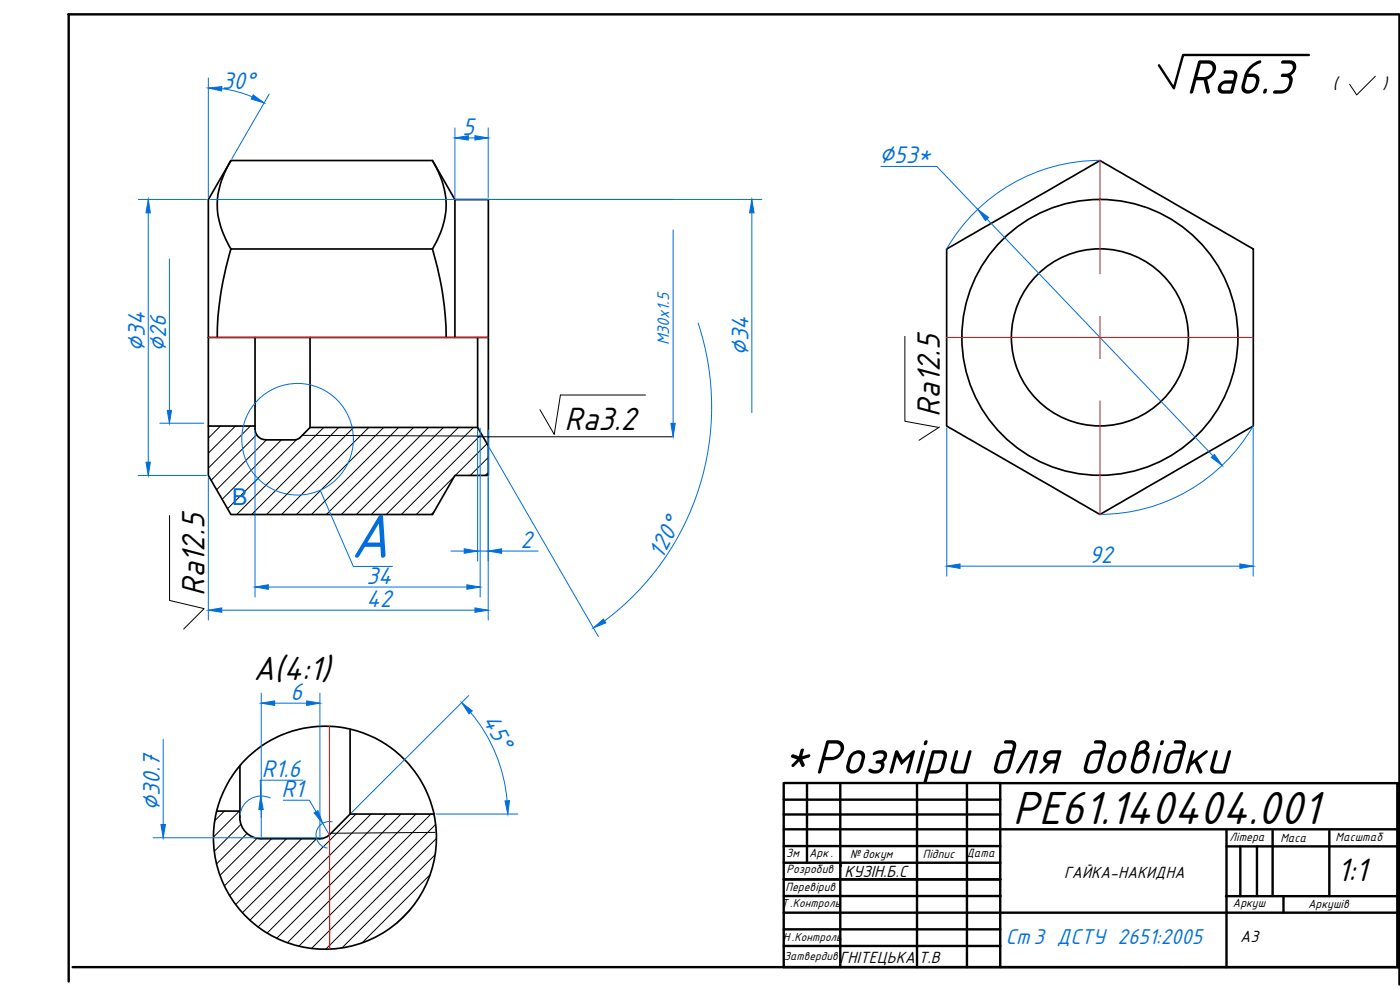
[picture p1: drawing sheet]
<svg xmlns="http://www.w3.org/2000/svg" width="420mm" height="297mm" viewBox="0 0 420 297" stroke-linecap="round" stroke-linejoin="round" font-family="sans-serif">
<circle cx="252.3" cy="259.9" r=".36" fill="#000"/>
<g fill="none" stroke="#006edd" stroke-width=".3">
<path d="M62.5 23.4v35.9M66.5 26.6l4.7 .9 4.5 1.6M80.8 28.3l-11.2 19.3M136.5 38.4v20.9M146.5 38.4v20.9M41.5 59.8h20.4M63.2 59.8h165.4M140.5 41.4h2M264.4 49.9h16.7l12.4 13M330.1 48.1a53.1 53.1 0 0 0-46 26.6M44.5 63.9v74.8M50.8 77.7v45.4"/>
<path d="M202 69v58M225.6 63.9v59.9M296.2 65.7l67.8 71.1M209.5 96.9a80.2 80.2 0 0 1-28 89.4M48 127h13.1M76.5 128.4v50.7M143.3 128.9v39.4M144.1 128.4v50.7M146.5 128.9v57.1M146.9 134.4l32.7 56.6M284.1 128.4v44.5M376.1 127.8a53.1 53.1 0 0 1-46 26.5"/>
<path d="M376.1 128.4v44.5M41.5 142.6h20.4M62.5 143.3v42.7M77.5 143.6l-1.5 1.5M96.1 147.1l9.9 22.9h11.8M80.5 176.1h59.6M135.3 165.3h4M143.3 165.3h3.2M150.5 165.3h11M288.1 169.9h84M66.5 183.1h76M78.4 208v43"/>
<path d="M82.4 211h9.6M96 208v43M140.7 208.7l-35.2 35.1M141.2 213.7a47.3 47.3 0 0 1 11 26.5M49 221.8v25.6M81.1 239.4a6.4 6.4 0 0 0-9.1 5.2M90.9 234.1h-12.8l.1 4.8M46 251.4h50.9M78.4 242.9v2.4M85 240.1h7.8l2.1 3.5M96.9 247l1.9 3.5M99.7 246.6a4 4 0 0 0-4.8 3.1 4 4 0 0 0 3.3 4.7"/>
<path d="M130.9 244.2h24.5"/>
<circle cx="89.3" cy="131.8" r="16.7"/>
</g>
<g fill="#006edd" stroke="#006edd" stroke-width=".3">
<path d="M50.2 123.1h1.3l-.7 3.9z"/>
<path d="M225.6 59.8l.7 4.1h-1.3z"/>
<path d="M76.5 176.1l4-.6v1.3z"/>
<path d="M140.1 175.5l4 .6-4 .7z"/>
<path d="M363.5 137.2l1-.9 2.3 3.4z"/>
<path d="M293.5 62.9l3.2 2.4-1 .9z"/>
<path d="M78.4 211l4-.7v1.4z"/>
<path d="M92 210.3l4 .7-4 .7z"/>
<path d="M151.6 240.3l1.3-.1-.5 4z"/>
<path d="M138.6 210.8l3.1 2.5-.9 .9z"/>
<path d="M94.3 243.9l1.1-.7 1.5 3.8z"/>
<path d="M78.2 238.9l.8 4h-1.3z"/>
<path d="M76 28.5l3.3 2.4-3.9-1.2z"/>
<path d="M62.5 26.4l4.1-.4-.1 1.3z"/>
<path d="M62.5 183.1l4-.7v1.3z"/>
<path d="M142.5 182.4l4 .7-4 .6z"/>
<path d="M139.3 164.7l4 .6-4 .7z"/>
<path d="M146.5 165.3l4-.6v1.3z"/>
<path d="M136.5 41.4l4-.7v1.3z"/>
<path d="M142.5 40.7l4 .7-4 .6z"/>
<path d="M284.1 169.9l4-.7v1.3z"/>
<path d="M372.1 169.2l4 .7-4 .6z"/>
<path d="M201.3 127h1.3l-.6 4z"/>
<path d="M178.1 188.4l3-2.7 .7 1.2z"/>
<path d="M44.5 59.8l.6 4.1h-1.3z"/>
<path d="M43.8 138.7h1.3l-.6 3.9z"/>
<path d="M48.3 247.4h1.4l-.7 4z"/>
</g>
<g fill="none" stroke="#000" stroke-width=".51">
<path d="M69.3 48.2l-6.8 11.7v41.3h84.1v-41.3h-10.1l-6.7-11.7M136.5 59.9v41.3M69.3 74.7h60.5l.5-.9a22.9 22.9 0 0 0 0-24.7l-.5-.9h-60.5l-.6 .9a23.1 23.1 0 0 0 0 24.7l.6 .9-.6 1.9a95.4 95.4 0 0 0-3.5 24.6M129.8 74.7l.5 1.9a92.2 92.2 0 0 1 3.6 24.6M284.1 74.7l46-26.5 46 26.5v53.1l-46 26.6-46-26.6zM62.5 101.3v26.5M76.5 101.3v26.5M93 101.3v27M143.3 101.3v27M146.6 101.3v32.5M62.5 127.8h14a3.4 3.4 0 0 0 3.3 4.2l9.1-.1 1.1-.5 3-3.1h50.3l3.3 5.5v8.8h-10.1l-6.7 11.8h-60.5l-6.8-11.8zM105.1 218.8v25.4"/>
<path d="M72 229.7v13.7M65 243.3a33.5 33.5 0 0 0 32.1 41.5 33.5 33.5 0 0 0 33.1-40.6M72 245.2a6.4 6.4 0 0 0 6.4 6.5h17.6M130.3 244.2a33.5 33.5 0 0 0-32.3-26.3 33.5 33.5 0 0 0-33 25.5h7v1.9M130.3 244.2h-25.2l-6.3 6.3-1.3 .9-1.5 .3"/>
<circle cx="330.1" cy="101.2" r="41.4"/>
<circle cx="330.1" cy="101.2" r="26.6"/>
</g>
<g fill="none" stroke="#000" stroke-width=".72">
<path d="M20.5 4.3h399.4M20.6 4.3v290.2M392.8 16.5h-37.8l-2.7 10-4.5-6.9M420 4.4v291M235.2 235.2v55M235.2 234.9h65M235.2 239.9h65M242.2 235.2v23.7M252.2 235.2v55M275.2 235.2v55M290.2 235.2v55M299.8 235h120.1"/>
<path d="M300.2 235.2v55M419.4 235.2v55M419.9 235.2v55M235.2 244.4h65M235.2 248.8h184.6M235.2 253.9h65M235.2 258.9h65M368 253.9h51.1M368.1 249v41.2M372.2 253.9v14.9M377.2 253.9v14.9M381.9 249.3v19.5"/>
<path d="M398.9 249.3v19.5M235.2 263.8h65M235.2 268.8h65.1M235.2 273.8h184.4M235.2 278.8h65M367.9 268.9h51.3M385.2 268.9v4.9M21.8 290.2h398.4M235.2 283.8h65"/>
</g>
<g fill="none" stroke="#000" stroke-width=".3">
<path d="M66.2 127.8l-3.7 3.7M70.7 127.8l-8.2 8.2M75.2 127.8l-12.7 12.6M77 130.5l-13.6 13.6M80 131.9l-15 15M84.5 131.9l-17.8 17.9M89 131.9l-20.7 20.7M97.2 128.3l-26.1 26M101.6 128.3l-26 26M106.1 128.3l-26 26M110.7 128.3l-26.2 26M115.1 128.3l-26.1 26"/>
<path d="M119.6 128.3l-26.1 26M124.1 128.3l-26.1 26M128.6 128.3l-26.1 26M133.1 128.3l-26.1 26M137.6 128.3l-26.1 26M142.1 128.3l-26.1 26M144.5 130.3l-24 24M146.2 133.1l-9.5 9.5M146.5 137.3l-5.4 5.3M130.3 153.5l-.8 .8M136.4 142.9l-11.4 11.4M146.5 141.8l-.9 .8"/>
<path d="M67.4 243.4l-2.9 2.8M71.8 243.4l-7.7 7.7M72.3 247.3l-8 8.1M74.2 250l-9.2 9.2M77.1 251.5l-11.1 11.1M81.5 251.7l-14.1 14.1M86 251.7l-17 17M90.5 251.7l-19.8 19.7M95 251.7l-22.2 22.1M106.8 244.2l-31.8 31.9M111.3 244.2l-33.8 33.9M115.9 244.2l-35.7 35.7"/>
<path d="M120.4 244.2l-37.3 37.3M124.8 244.2l-38.6 38.7M129.3 244.2l-39.6 39.7M130.6 256.4l-28 28M130.8 247.3l-37.3 37.3M131 251.6l-33.3 33.2M123.2 272.8l-4.2 4.2M129.1 262.4l-20.5 20.5"/>
</g>
<path d="M412.8 22.9l-5.6 5.6-2.2-3.2M193.7 118.5h-25.5l-1.9 11.8-4.2-7.4M271.6 100.9v25.5l10.1 1.9M90.7 130.6l53.6 .2M143.3 131h58.7M281.9 128.1l-6.1 4M50.9 154.7v25.5l10.4 2.4-6.2 6.2M130.6 249.8l-31 .2" fill="none" stroke="#000" stroke-width=".3"/>
<path d="M330.1 48.2v34M330.1 94.9v12.7M62.5 101.2h84M284.1 101.2h92M330.1 120.3v34M98.8 217.9l.2 66.9" fill="none" stroke="#f00" stroke-width=".3"/>
<text font-size="20.9" fill="#006edd" x="105.1" y="167.3">A</text>
<g font-size="16.1">
<text x="356" y="28.1">Ra6.3</text>
<text x="234.9" y="232.1">*Розміри для довідки</text>
</g>
<text font-size="15.5" x="304" y="247.3">РЕ61.140404.001</text>
<text font-size="11.2" x="76" y="204.2">A(4:1)</text>
<text font-size="10.9" x="401.3" y="264.3">1:1</text>
<g font-size="10.8">
<text x="282.1" y="125.1" transform="rotate(-90 282.1 125.1)">Ra12.5</text>
<text x="169.5" y="129">Ra3.2</text>
<text x="61.4" y="178.9" transform="rotate(-90 61.4 178.9)">Ra12.5</text>
</g>
<g font-size="8" fill="#006edd">
<text x="66.6" y="26.8">30°</text>
<text x="138.8" y="40.4">5</text>
<text x="263.9" y="48.9">∅53*</text>
<text x="43.5" y="105.6" transform="rotate(-90 43.5 105.6)">∅34</text>
<text x="224.6" y="106.9" transform="rotate(-90 224.6 106.9)">∅34</text>
<text x="156.2" y="164.3">2</text>
<text x="198.8" y="167.9" transform="rotate(-63 198.8 167.9)">120°</text>
<text x="326.9" y="168.9">92</text>
<text x="110" y="175.1">34</text>
<text x="110" y="182.1">42</text>
<text x="87.2" y="210">6</text>
<text x="144.8" y="216.1" transform="rotate(62 144.8 216.1)">45°</text>
<text x="78.6" y="233.1">R1.6</text>
<text x="84.5" y="239.1">R1</text>
<text x="48" y="243.2" transform="rotate(-90 48 243.2)">∅30.7</text>
</g>
<text font-size="7.8" fill="#006edd" x="49.9" y="105.7" transform="rotate(-90 49.9 105.7)">∅26</text>
<text font-size="7.2" fill="#006edd" x="301.8" y="283.1">Ст3 ДСТУ 2651:2005</text>
<text font-size="7" fill="#006edd" x="69.6" y="151.5">B</text>
<g font-size="5.6">
<text x="400" y="26.7">(</text>
<text x="414.9" y="26.7">)</text>
</g>
<text font-size="5.6" fill="#006edd" x="200.8" y="103.7" transform="rotate(-90 200.8 103.7)">M30x1.5</text>
<g font-size="5.4">
<text x="253.4" y="263.2">КУЗІН.Б.С</text>
<text x="319.3" y="263.5">ГАЙКА-НАКИДНА</text>
<text x="372.2" y="282.7">А3</text>
<text x="252" y="289">ГНІТЕЦЬКА.Т.В</text>
</g>
<g font-size="4">
<text x="235.9" y="257.2">Зм</text>
<text x="242.8" y="257">Арк.</text>
<text x="255.2" y="257.3">№ докум</text>
<text x="276.9" y="257.4">Підпис</text>
<text x="290" y="257.2">Дата</text>
<text x="369" y="252.2">Літера</text>
<text x="384.3" y="252.5">Маса</text>
<text x="400.8" y="252.5">Масштаб</text>
<text x="236" y="262">Розробив</text>
<text x="235.7" y="267.3">Перевірив</text>
<text x="370" y="272.1">Аркуш</text>
<text x="392.6" y="272.4">Аркушів</text>
</g>
<g font-size="3.9">
<text x="234.5" y="272.1">Т.Контроль</text>
<text x="235" y="282.3">Н.Контроль</text>
<text x="235.3" y="288">Затвердив</text>
</g>
</svg>
